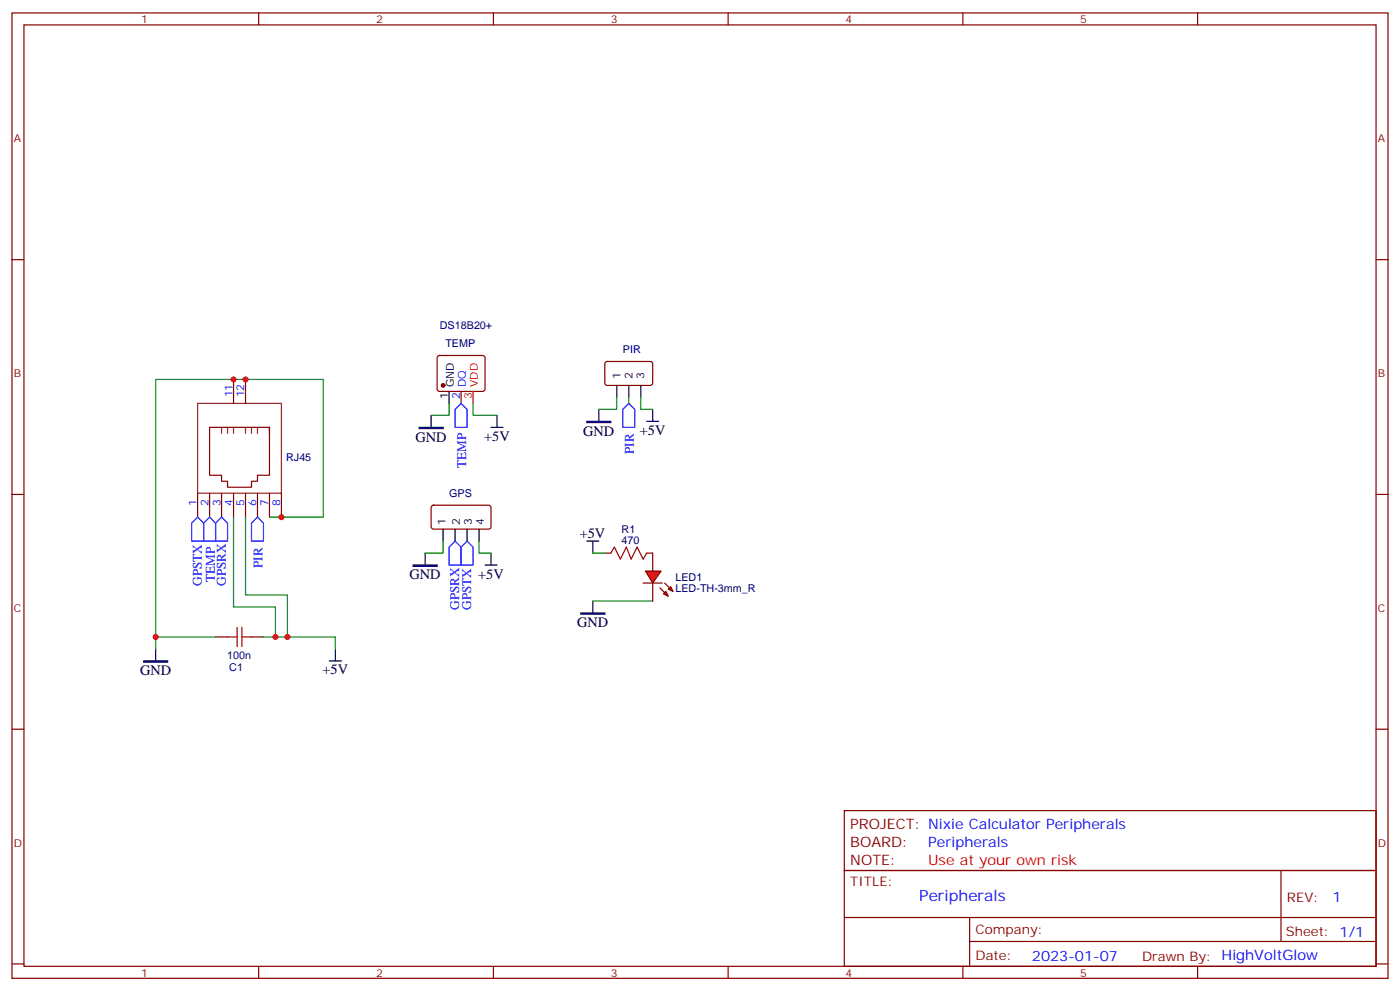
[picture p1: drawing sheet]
<svg xmlns="http://www.w3.org/2000/svg" width="412mm" height="292mm" viewBox="0 0 412 292" stroke-linecap="round" stroke-linejoin="round" font-family="sans-serif">
<g fill="none" stroke="#870000" stroke-width=".35">
<path d="M3.5 3.8h405.4v284.3h-405.4zM7.1 7.3h398.2v277.3h-398.2zM76.2 3.8v3.5M145.3 3.8v3.5M214.5 3.8v3.5M283.6 3.8v3.5M352.8 3.8v3.5M3.5 76.5h3.6M405.3 76.5h3.6M68.8 111.8v7M72.3 111.8v7M129 104.9l.5-.2h12.7l.5 .2 .2 .5-.1 9.5-.6 .4-13-.1-.4-.6v-9.2z"/>
<path d="M135.8 115.3v3.5M178.4 106.7l.5-.2h12.9l.5 .7-.1 5.9-.6 .4h-13l-.4-.7v-5.6zM79.4 125.9h-17.7v14.1h3.6v1.7h1.7v1.8h7.1v-1.8h1.7v-1.7h3.6v-14.1v1.7M3.5 145.6h3.6M58.2 145.3v7M61.7 145.3v7M65.3 145.3v7M68.8 145.3v7M72.3 145.3v7M75.8 145.3v7M79.4 145.3v7M82.9 145.3v7"/>
<path d="M127.2 149l.5-.2 16.5 .1 .4 .6v5.9l-.7 .5-16.5-.1-.4-.6v-5.7zM405.3 145.6h3.6M178.2 162.9h1.7M190.5 162.9h1.8M63.5 187.6h3.5M74.1 187.6h3.5M3.5 214.8h3.6M405.3 214.8h3.6M248.7 238.8h156.6v17.6h-156.6zM248.7 256.4h156.6v28.2h-156.6zM377.3 256.4v20.9M248.7 270.2h156.5"/>
<path d="M285.6 277.3h119.6M285.6 270.2v14.2M3.5 283.9h3.6M76.2 284.6v3.5M145.3 284.6v3.5M214.5 284.6v3.5M283.6 284.6v3.5M352.8 284.6v3.5M405.3 283.9h3.6"/>
</g>
<path d="M58.2 118.8h24.7v26.5h-24.7zM65.3 125.9v1.7M67 125.9v1.7M68.8 125.9v1.7M72.3 125.9v1.7M74.1 125.9v1.7M75.8 125.9v1.7" fill="none" stroke="#8c2424" stroke-width=".35"/>
<path d="M123.5 125.9h7v.3h-7zM172.9 124.1h7v.4h-7zM121.7 166.4h7.1v.4h-7.1zM42.3 194.7h7.1v.3h-7.1zM171.1 180.6h7.1v.3h-7.1z" fill="#000" stroke="#000" stroke-width=".35"/>
<g fill="none" stroke="#000" stroke-width=".35">
<path d="M132.3 115.3v3.5M181.7 113.5v3.6M185.2 113.5v3.6M188.7 113.5v3.6M127 122.3v3.6M144.6 125.9h3.6M146.4 122.3v3.6M176.4 120.6v3.5M190.5 124.1h3.5M192.3 120.6v3.5M130.5 155.9v3.5M134.1 155.9v3.5"/>
<path d="M137.6 155.9v3.5M141.1 155.9v3.5M172.9 159.4h3.5M174.6 159.4v3.5M125.2 162.9v3.5M142.9 166.4h3.5M144.6 162.9v3.5M174.6 177v3.6M45.9 191.1v3.6M97 194.7h3.5M98.8 191.1v3.6"/>
</g>
<path d="M179.9 162.9l1.1-1.8 1.7 3.6 1.8-3.6 1.4 3.6 1.8-3.6 1.7 3.6 1.1-1.8M67 187.6h2.8M69.8 184.8v5.6M71.3 187.6h2.8M71.3 184.8v5.6" fill="none" stroke="#a10000" stroke-width=".35"/>
<g fill="none" stroke="#008700" stroke-width=".35">
<path d="M132.3 118.8v3.5h-5.3M139.3 118.8v3.5h7.1M181.7 117.1v3.5h-5.3M185.2 117.1v1.7M188.7 117.1v3.5h3.6M68.8 152.3v26.5h12.3v8.8M72.3 152.3v23h12.4v12.3M79.4 152.3h15.8v-40.5h-49.3v75.8h17.6M130.5 159.4v3.5h-5.3M141.1 159.4v3.5h3.5M174.6 177h17.7M174.6 162.9h3.6"/>
<path d="M45.9 187.6v3.5M77.6 187.6h21.2v3.5"/>
</g>
<circle cx="130.5" cy="113.5" r=".53" fill="#870000" stroke="#870000" stroke-width=".35"/>
<path d="M139.3 115.3v3.5" fill="none" stroke="#f00" stroke-width=".35"/>
<path d="M135.8 118.8l1.8 1.8v5.3h-3.5v-5.3zM185.2 118.8l1.8 1.8v5.3h-3.6v-5.3zM58.2 152.3l1.8 1.8v5.3h-3.6v-5.3zM61.7 152.3l1.8 1.8v5.3h-3.5v-5.3zM65.3 152.3l1.7 1.8v5.3h-3.5v-5.3zM75.8 152.3l1.8 1.8v5.3h-3.5v-5.3zM134.1 159.4l1.7 1.7v5.3h-3.5v-5.3zM137.6 159.4l1.7 1.7v5.3h-3.5v-5.3z" fill="none" stroke="#00f" stroke-width=".35"/>
<g fill="#f00" stroke="#870000" stroke-width=".35">
<path d="M190.1 168.2h4.6l-2.4 3.5z"/>
<path d="M189.4 171.7h5.7z"/>
</g>
<g fill="#870000" stroke="#870000" stroke-width=".35">
<path d="M195.8 171.7l1.4 1.4z"/>
<path d="M194.4 173.1l1.4 1.5z"/>
</g>
<g fill="#f00" stroke="#870000" stroke-width=".35">
<path d="M196.8 173.5l.8-.7 .7 1.4z"/>
<path d="M195.4 174.9l.7-.7 .7 1.4z"/>
</g>
<path d="M192.3 162.9v5.3M192.3 171.7v5.3" fill="none" stroke="#870000" stroke-width=".35"/>
<g fill="#c00">
<circle cx="68.8" cy="111.8" r=".88"/>
<circle cx="45.9" cy="187.6" r=".88"/>
<circle cx="81.1" cy="187.6" r=".88"/>
<circle cx="84.7" cy="187.6" r=".88"/>
<circle cx="82.9" cy="152.3" r=".88"/>
<circle cx="72.3" cy="111.8" r=".88"/>
</g>
<text font-size="4.6" fill="#00f" x="270.8" y="265.4">Peripherals</text>
<g font-size="4.2">
<text x="122.4" y="130.1">GND</text>
<text x="142.6" y="129.8">+5V</text>
<text x="171.8" y="128.3">GND</text>
<text x="188.5" y="128.1">+5V</text>
<text x="170.8" y="158.3">+5V</text>
<text x="120.6" y="170.7">GND</text>
<text x="140.9" y="170.4">+5V</text>
<text x="170" y="184.8">GND</text>
<text x="41.3" y="198.9">GND</text>
<text x="95" y="198.6">+5V</text>
</g>
<g font-size="4.2" fill="#800">
<text x="250.5" y="244.1">PROJECT: Nixie Calculator Peripherals</text>
<text x="250.5" y="249.3">BOARD:</text>
<text x="250.5" y="254.6">NOTE:</text>
</g>
<g font-size="4.2" fill="#00f">
<text x="273.4" y="249.3">Peripherals</text>
<text x="392.5" y="265.7">1</text>
<text x="304" y="283">2023-01-07</text>
</g>
<text font-size="4.2" fill="#f00" x="273.4" y="254.6">Use at your own risk</text>
<g font-size="3.9" fill="#00f">
<text x="137.3" y="137.8" transform="rotate(-90 137.3 137.8)">TEMP</text>
<text x="186.7" y="133.8" transform="rotate(-90 186.7 133.8)">PIR</text>
<text x="77.4" y="167.3" transform="rotate(-90 77.4 167.3)">PIR</text>
<text x="59.4" y="172.6" transform="rotate(-90 59.4 172.6)">GPSTX</text>
<text x="63.3" y="171.4" transform="rotate(-90 63.3 171.4)">TEMP</text>
<text x="66.5" y="172.6" transform="rotate(-90 66.5 172.6)">GPSRX</text>
<text x="135.3" y="179.6" transform="rotate(-90 135.3 179.6)">GPSRX</text>
<text x="138.8" y="179.6" transform="rotate(-90 138.8 179.6)">GPSTX</text>
</g>
<g font-size="3.9" fill="#800">
<text x="250.5" y="261">TITLE:</text>
<text x="379.1" y="265.7">REV:</text>
<text x="287.4" y="275.2">Company:</text>
<text x="378.7" y="275.8">Sheet: 1/1</text>
<text x="287.4" y="282.9">Date:</text>
<text x="336.4" y="282.9">Drawn By: HighVoltGlow</text>
</g>
<g font-size="3.2" fill="#800">
<text x="41.6" y="6.8">1</text>
<text x="110.8" y="6.8">2</text>
<text x="179.9" y="6.8">3</text>
<text x="249.1" y="6.8">4</text>
<text x="318.2" y="6.8">5</text>
<text x="4.1" y="41.9">A</text>
<text x="405.9" y="41.9">A</text>
<text x="4.1" y="111.1">B</text>
<text x="405.9" y="111.1">B</text>
<text x="4.1" y="180.2">C</text>
<text x="405.9" y="180.2">C</text>
<text x="4.1" y="249.3">D</text>
<text x="405.9" y="249.3">D</text>
<text x="41.6" y="287.6">1</text>
<text x="110.8" y="287.6">2</text>
<text x="179.9" y="287.6">3</text>
<text x="249.1" y="287.6">4</text>
<text x="318.2" y="287.6">5</text>
</g>
<g font-size="3.2" fill="#000080">
<text x="129.6" y="97">DS18B20+</text>
<text x="131.2" y="102.3">TEMP</text>
<text x="183.5" y="104.1">PIR</text>
<text x="84.3" y="135.8">RJ45</text>
<text x="132.3" y="146.4">GPS</text>
<text x="183.1" y="160.1">470</text>
<text x="183.1" y="157">R1</text>
<text x="199" y="171.1">LED1</text>
<text x="199" y="174.3">LED-TH-3mm_R</text>
<text x="66.9" y="194">100n</text>
<text x="67.5" y="197.6">C1</text>
</g>
<g font-size="3.2">
<text x="133.7" y="114" transform="rotate(-90 133.7 114)">GND</text>
<text x="182.7" y="111.8" transform="rotate(-90 182.7 111.8)">1</text>
<text x="186.3" y="111.8" transform="rotate(-90 186.3 111.8)">2</text>
<text x="189.8" y="111.8" transform="rotate(-90 189.8 111.8)">3</text>
<text x="131.9" y="117.5" transform="rotate(-90 131.9 117.5)">1</text>
<text x="131.2" y="154.6" transform="rotate(-90 131.2 154.6)">1</text>
<text x="135.5" y="154.6" transform="rotate(-90 135.5 154.6)">2</text>
<text x="139" y="154.6" transform="rotate(-90 139 154.6)">3</text>
<text x="142.5" y="154.6" transform="rotate(-90 142.5 154.6)">4</text>
</g>
<g font-size="3.2" fill="#00f">
<text x="137.2" y="114" transform="rotate(-90 137.2 114)">DQ</text>
<text x="68.4" y="117.1" transform="rotate(-90 68.4 117.1)">11</text>
<text x="72" y="117.1" transform="rotate(-90 72 117.1)">12</text>
<text x="135.5" y="117.5" transform="rotate(-90 135.5 117.5)">2</text>
<text x="57.9" y="149.1" transform="rotate(-90 57.9 149.1)">1</text>
<text x="61.4" y="149.1" transform="rotate(-90 61.4 149.1)">2</text>
<text x="64.9" y="149.1" transform="rotate(-90 64.9 149.1)">3</text>
<text x="68.4" y="149.1" transform="rotate(-90 68.4 149.1)">4</text>
<text x="72" y="149.1" transform="rotate(-90 72 149.1)">5</text>
<text x="75.5" y="149.1" transform="rotate(-90 75.5 149.1)">6</text>
<text x="79" y="149.1" transform="rotate(-90 79 149.1)">7</text>
<text x="82.5" y="149.1" transform="rotate(-90 82.5 149.1)">8</text>
</g>
<g font-size="3.2" fill="#f00">
<text x="140.8" y="114" transform="rotate(-90 140.8 114)">VDD</text>
<text x="139" y="117.5" transform="rotate(-90 139 117.5)">3</text>
</g>
</svg>
